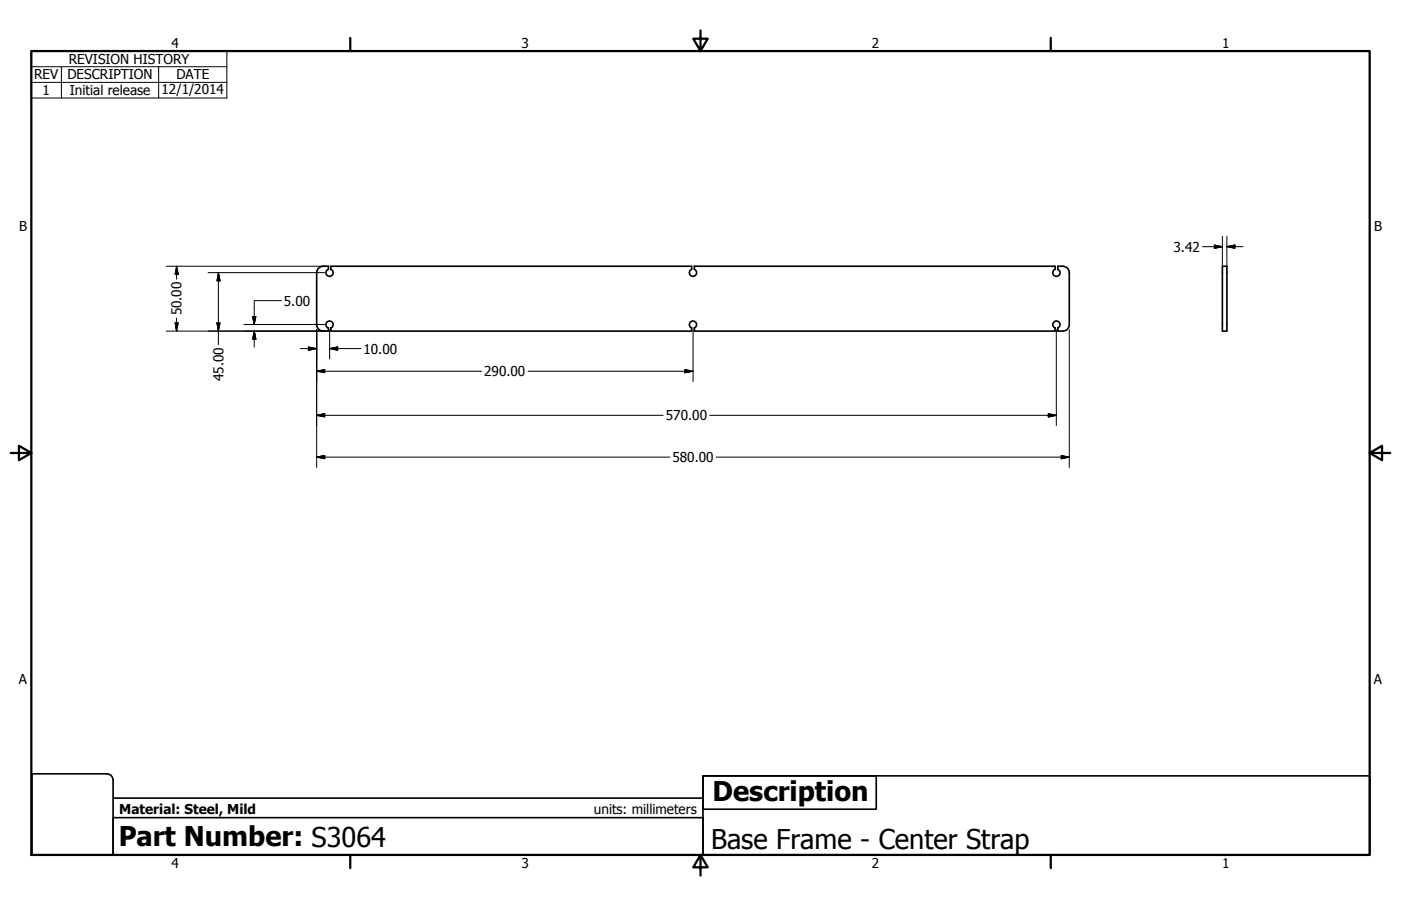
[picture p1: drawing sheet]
<svg xmlns="http://www.w3.org/2000/svg" width="432mm" height="279mm" viewBox="0 0 432 279" stroke-linecap="round" stroke-linejoin="round" font-family="sans-serif">
<!-- layer: Visible (ANSI) -->
<g fill="none" stroke="#000" stroke-width=".51">
<path d="M97.6 84.1v16a2 2 0 0 0 2 2M99.6 82.1h1.6v1M99.6 82.1a2 2 0 0 0-2 2M101.2 83.1a1.11 1.11 0 0 0-.5 1.7 1.11 1.11 0 0 0 1.8 0 1.11 1.11 0 0 0-.5-1.7M327.6 82.1a2 2 0 0 1 2 2M327.6 82.1h-1.6v1a1.12 1.12 0 0 1 .5 1.7 1.12 1.12 0 0 1-1.8 0 1.12 1.12 0 0 1 .5-1.7v-1h-111.2v1a1.11 1.11 0 0 1 .5 1.7 1.11 1.11 0 0 1-1.8 0 1.11 1.11 0 0 1 .5-1.7v-1h-111.2v1M329.6 84.1v16a2 2 0 0 1-2 2M376.7 82.1h1.4v20h-1.4zM101.2 101.1a1.11 1.11 0 0 1-.5-1.7 1.11 1.11 0 0 1 1.8 0 1.11 1.11 0 0 1-.5 1.7M101.2 101.1v1h-1.6M102 101.1v1h111.2v-1M213.2 101.1a1.11 1.11 0 0 1-.5-1.7 1.11 1.11 0 0 1 1.8 0 1.11 1.11 0 0 1-.5 1.7"/>
<path d="M214 101.1v1h111.2v-1M325.2 101.1a1.11 1.11 0 0 1-.5-1.7 1.11 1.11 0 0 1 1.8 0 1.11 1.11 0 0 1-.5 1.7M326 101.1v1h1.6"/>
</g>
<!-- layer: Border (ANSI) -->
<path d="M9.7 15.7h412.4v248h-412.4zM107.9 11.7v4M215.9 9.4v6.3l-2.2-3.8h4.4l-2.2 3.8M323.8 11.7v4M3.3 139.7h6.4l-3.9-2.2v4.4l3.9-2.2M422.1 139.7l3.9 2.2v-4.4l-3.9 2.2h6.4M107.9 263.7v4M215.9 263.7l2.2 3.8h-4.4l2.2-3.8v6.3M323.8 263.7v4" fill="none" stroke="#000" stroke-width=".7"/>
<!-- layer: Title (ANSI) -->
<path d="M32.9 238.6a2 2 0 0 1 2 2v23.1h-25.1v-25.1h23.1M216.7 239.3h53.4v10.3h-53.4zM216.7 239.3h205.4v24.4h-205.4zM34.9 252.2h181.8v11.5h-181.8zM34.9 246.1h181.8" fill="none" stroke="#000" stroke-width=".51"/>
<!-- layer: Symbol (ANSI) -->
<path d="M9.7 20.6v-4.9h60.2v4.9M9.7 25.4h60.2M18.9 20.6v9.6M48.9 20.6v9.6M69.9 20.6h-60.2v4.8M69.9 20.6v9.6h-60.2v-4.8" fill="none" stroke="#000" stroke-width=".31"/>
<!-- layer: Dimension (ANSI) -->
<g fill="none" stroke="#000" stroke-width=".31">
<path d="M370.6 76.1h6.1M374.3 75.6l2.4 .5-2.4 .5zM376.7 72.9v9.6M378.1 76.1l2.5-.5v1zM378.1 76.1h5M378.1 72.9v9.6M51.2 82.1h49.2M54 99.6h.9l-.5 2.5zM54.4 82.1l.5 2.5h-.9zM54.4 82.1v4M54.4 98.1v4M64.1 84.1h35.9"/>
<path d="M66.9 99.6h.9l-.5 2.5zM67.3 84.1l.5 2.5h-.9zM67.3 84.1v22.2M77.9 97.6h1l-.5 2.5zM86.7 92.7h-8.3v7.4M51.2 102.1h49.2M75.2 100.1h24.8M78.4 102.1l.5 2.5h-1zM78.4 102.1v5M92.6 107.5h5M95.1 107l2.5 .5-2.5 .5zM97.6 114.5l2.5-.5v.9z"/>
<path d="M97.6 101.7v42.4M97.6 114.5h50.9M101.6 107.5l2.5-.5v1zM101.6 107.5h9.7M101.6 101.7v9M162.8 114.5h50.8M211.1 114l2.5 .5-2.5 .4zM213.6 101.7v16M325.6 101.7v29.6M329.6 101.7v42.4M97.6 128.1l2.5-.5v1zM97.6 128.1h106.8"/>
<path d="M218.8 128.1h106.8M323.1 127.6l2.5 .5-2.5 .5zM97.6 141l2.5-.5v1zM97.6 141h108.8M220.7 141h108.9M327.1 140.5l2.5 .5-2.5 .5z"/>
</g>
<g fill="#000" stroke="#000" stroke-width=".31">
<path d="M374.3 76.6l2.4-.5zM374.3 75.6l2.4 .5-2.4 .5zM378.1 76.1l2.5-.5zM378.1 76.1l2.5-.5v1zM54 99.6l.4 2.5zM54 99.6h.9l-.5 2.5zM54.4 82.1l.5 2.5zM54.4 82.1l.5 2.5h-.9zM66.9 99.6l.4 2.5zM66.9 99.6h.9l-.5 2.5zM67.3 84.1l.5 2.5zM67.3 84.1l.5 2.5h-.9z"/>
<path d="M77.9 97.6l.5 2.5zM77.9 97.6h1l-.5 2.5zM78.4 102.1l.5 2.5zM78.4 102.1l.5 2.5h-1zM95.1 108l2.5-.5zM95.1 107l2.5 .5-2.5 .5zM97.6 114.5l2.5-.5zM97.6 114.5l2.5-.5v.9zM101.6 107.5l2.5-.5zM101.6 107.5l2.5-.5v1zM211.1 114.9l2.5-.4zM211.1 114l2.5 .5-2.5 .4z"/>
<path d="M97.6 128.1l2.5-.5zM97.6 128.1l2.5-.5v1zM323.1 128.6l2.5-.5zM323.1 127.6l2.5 .5-2.5 .5zM97.6 141l2.5-.5zM97.6 141l2.5-.5v1zM327.1 141.5l2.5-.5zM327.1 140.5l2.5 .5-2.5 .5z"/>
</g>
<g font-size="8.4">
<text x="219.6" y="246.9">Description</text>
<text x="36.6" y="260.9">Part Number: S3064</text>
<text x="219.1" y="261.7">Base Frame - Center Strap</text>
</g>
<g font-size="4.2">
<text x="52.8" y="14.7">4</text>
<text x="160.8" y="14.7">3</text>
<text x="268.7" y="14.7">2</text>
<text x="376.7" y="14.7">1</text>
<text x="21.2" y="19.7">REVISION HISTORY</text>
<text x="10.5" y="24.5">REV</text>
<text x="13.1" y="29.3">1</text>
<text x="20.8" y="24.5">DESCRIPTION</text>
<text x="21.5" y="29.4">Initial release</text>
<text x="49.8" y="29.1">12/1/2014</text>
<text x="54.4" y="24.5">DATE</text>
<text x="5.9" y="71.4">B</text>
<text x="423.5" y="71.4">B</text>
<text x="361.7" y="77.6">3.42</text>
<text x="87.5" y="94.2">5.00</text>
<text x="55.9" y="97.3" transform="rotate(-90 55.9 97.3)">50.00</text>
<text x="112" y="109">10.00</text>
<text x="68.8" y="117.5" transform="rotate(-90 68.8 117.5)">45.00</text>
<text x="149.2" y="116">290.00</text>
<text x="205.2" y="129.6">570.00</text>
<text x="207.3" y="142.5">580.00</text>
<text x="5.8" y="211.1">A</text>
<text x="423.4" y="211.1">A</text>
<text x="36.8" y="251.1">Material: Steel, Mild</text>
<text x="183" y="251">units: millimeters</text>
<text x="52.8" y="267.7">4</text>
<text x="160.8" y="267.7">3</text>
<text x="268.7" y="267.7">2</text>
<text x="376.7" y="267.7">1</text>
</g>
</svg>
